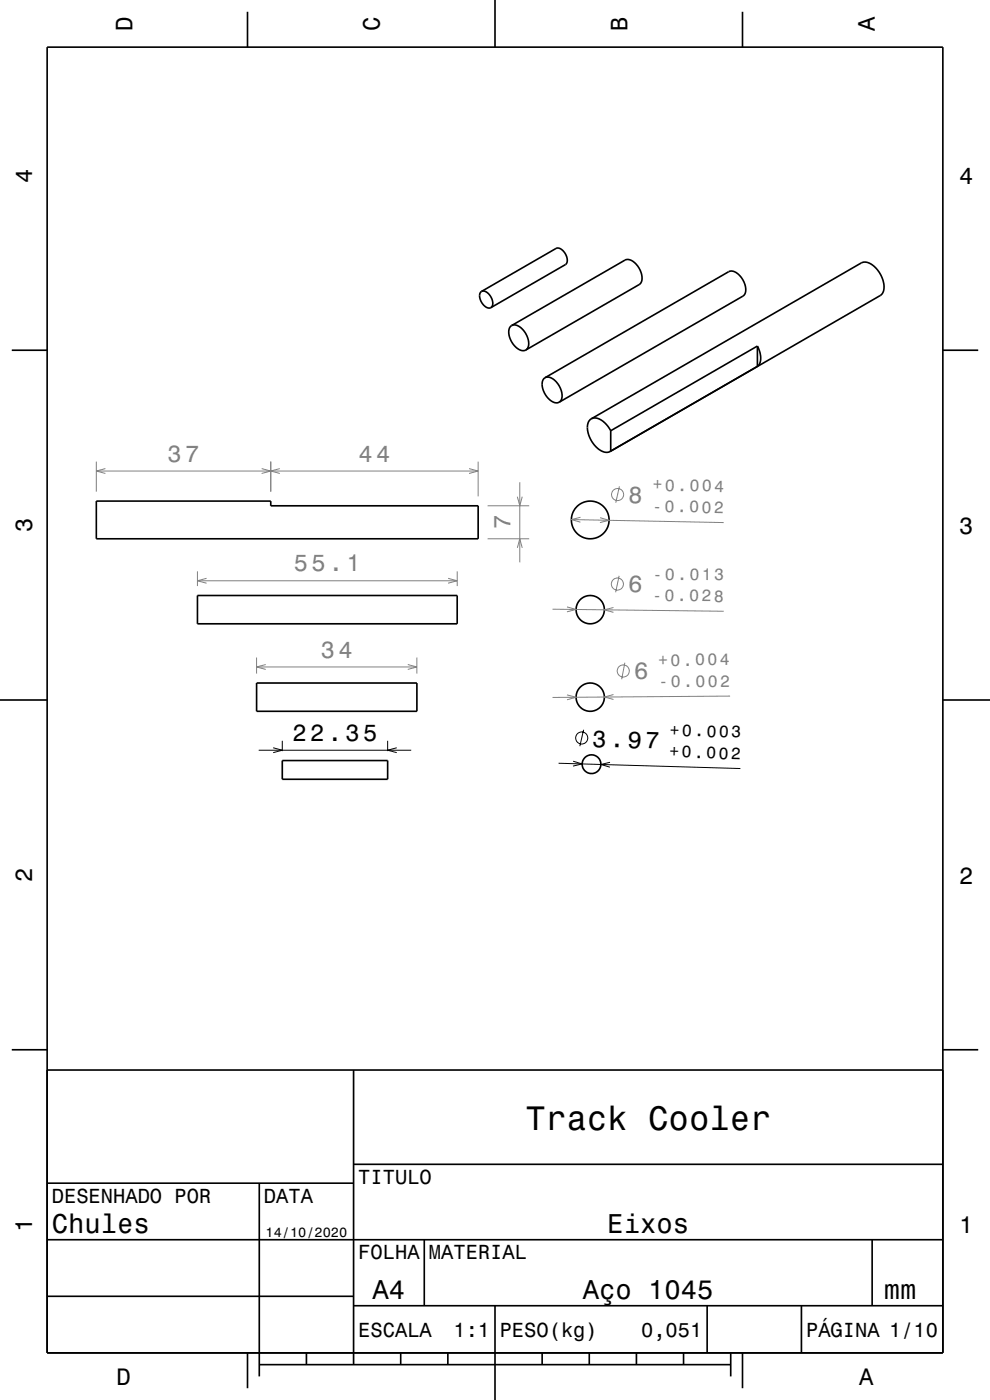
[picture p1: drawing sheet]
<svg xmlns="http://www.w3.org/2000/svg" width="210mm" height="297mm" viewBox="0 0 210 297" stroke-linecap="round" stroke-linejoin="round" font-family="sans-serif">
<g fill="none" stroke="#808080" stroke-width=".21">
<path d="M20.4 97.9v6.4M20.4 99.9h81M22.4 99.4l-2 .5 2 .5M55.5 99.4l1.9 .5-1.9 .5M57.4 97.9v6.4M59.4 99.4l-2 .5 2 .5M99.5 99.4l1.9 .5-1.9 .5M101.4 97.9v7.4M103.4 114.3h8.9M103.4 107.3h8.9M109.7 116.2l.6-1.9 .5 1.9M109.7 105.4l.6 1.9 .5-1.9"/>
<path d="M110.3 102.3v17M121.2 110.2l32.3 .7M123.1 109.7l-1.9 .5 1.9 .6M127.3 109.8l1.9 .6-1.9 .5M131.4 103.2l-.8 3.5M41.9 121.2v3.1M41.9 123.2h55.1M43.8 122.7l-1.9 .5 1.9 .5M54.4 139.5v3.4M88.4 139.5v3.4M95 122.7l2 .5-2 .5M97 121.2v3.1"/>
<path d="M117.2 129.2l36.3 .5M120.3 128.8l1.9 .5-1.9 .5M130.1 128.9l-1.9 .5 1.9 .5M131.3 122.2l-.7 3.4M54.4 141.5h34M56.4 141l-2 .5 2 .5M86.5 141l1.9 .5-1.9 .5M120.3 147.4l1.9 .5-1.9 .6M130.1 147.3l-1.9 .6 1.9 .5M132.5 140.6l-.6 3.5M154.9 147.7l-37.7 .3"/>
<circle cx="131" cy="104.9" r="1.28"/>
<circle cx="131" cy="123.9" r="1.28"/>
<circle cx="132.2" cy="142.3" r="1.28"/>
</g>
<g fill="none" stroke="#000" stroke-width=".21">
<path d="M54.9 159.2h32.3M57.9 158.6l2 .6-2 .5M59.9 157.2v2.1M82.2 157.2v2.1M84.2 158.6l-2 .6 2 .5M123.8 154.8l-.8 3.5M118.5 161.9l38.5 1.1M121.6 161.5l1.9 .6-2 .4M129.4 161.7l-1.9 .5 1.9 .6"/>
<circle cx="123.4" cy="156.6" r="1.28"/>
</g>
<g fill="none" stroke="#000" stroke-width=".35">
<path d="M10 10h190v277h-190zM52.5 2.5v7.5M105 0v10M157.5 2.5v7.5M2.5 74.3h7.5M102.1 61.8l15.8-9.1a2.2 2.2 0 0 1 2.4 2.2 1.18 1.18 0 0 1-.4 1.2l-15.8 9.2M102.1 61.8a2.2 2.2 0 0 1 2.4 2.2 1.18 1.18 0 0 1-.4 1.3M102.1 61.8a2.04 2.04 0 0 0 .4 2.9 1.38 1.38 0 0 0 1.6 .6M108.5 69.1l24.1-13.9a2.48 2.48 0 0 1 2.8 1.5 2.8 2.8 0 0 1 .2 3.7l-24.1 13.9M108.5 69.1a2.74 2.74 0 0 1 3.1 1.9 2.53 2.53 0 0 1-.1 3.3M108.5 69.1a2.58 2.58 0 0 0 0 3.3 2.81 2.81 0 0 0 3 1.9M160.7 73.4a3.6 3.6 0 0 1 0 4.3"/>
<path d="M160.7 77.7l-31.2 18M160.7 73.4l-31.2 18M160.7 73.4v4.3M200 74.3h7.5M115.6 80.1l39-22.5a2.74 2.74 0 0 1 3.1 2 2.53 2.53 0 0 1-.1 3.2l-39 22.5M115.6 80.1a2.49 2.49 0 0 1 2.9 1.5 2.8 2.8 0 0 1 .1 3.7M115.6 80.1a2.58 2.58 0 0 0 0 3.4 2.79 2.79 0 0 0 3 1.8M125.4 88.9l57.3-33.1a3 3 0 0 1 3.5 1.5 4.8 4.8 0 0 1 .9 5l-.4 .4-57.3 33.1M125.4 88.9a2.98 2.98 0 0 1 3.5 1.4l.6 1.1M125.4 88.9a3.1 3.1 0 0 0-.4 3.8 4.7 4.7 0 0 0 3.9 3.3l.5-.2M129.5 95.7l-.1 .1M129.5 91.4v4.3"/>
<path d="M20.4 106.3h37v1h44v7h-81zM41.9 126.3h55.1v6h-55.1zM0 148.5h10M54.4 144.9h34v6h-34zM200 148.5h10M59.9 161.3h22.3v4h-22.3zM2.5 222.7h7.5M10 227h190M75 227v62.5M200 222.7h7.5M10 251h65M55 251v41"/>
<path d="M75 247h125M10 275h65M10 263h190M75 277h125M90 263v14M105 277v20M150 277v10M170 277v10M185 263v14M52.5 287v7.5M55 289.5h100M65 287v2.5"/>
<path d="M85 287v2.5M95 287v2.5M115 287v2.5M125 287v2.5M135 287v2.5M145 287v2.5M155 287v5M157.5 287v7.5"/>
<circle cx="125.2" cy="110.3" r="4"/>
<circle cx="125.2" cy="129.3" r="3"/>
<circle cx="125.2" cy="147.9" r="3"/>
<circle cx="125.5" cy="162.1" r="1.98"/>
</g>
<text font-size="7.2" x="111.5" y="239.6">Track Cooler</text>
<g font-size="5.8">
<text x="11" y="261.6">Chules</text>
<text x="128.8" y="261.6">Eixos</text>
<text x="79" y="275.6">A4</text>
<text x="123.6" y="275.6">Aço 1045</text>
<text x="187.5" y="275.6">mm</text>
</g>
<g font-size="5">
<text x="28.1" y="6.5" transform="rotate(-90 28.1 6.5)">D</text>
<text x="80.6" y="6.5" transform="rotate(-90 80.6 6.5)">C</text>
<text x="133.1" y="6.5" transform="rotate(-90 133.1 6.5)">B</text>
<text x="185.6" y="6.5" transform="rotate(-90 185.6 6.5)">A</text>
<text x="6.8" y="38.7" transform="rotate(-90 6.8 38.7)">4</text>
<text x="203.5" y="39">4</text>
<text x="6.8" y="112.9" transform="rotate(-90 6.8 112.9)">3</text>
<text x="203.5" y="113.2">3</text>
<text x="62.1" y="157.2">22.35</text>
<text x="125.6" y="158.4" transform="rotate(2 125.6 158.4)">3.97</text>
<text x="6.8" y="187.1" transform="rotate(-90 6.8 187.1)">2</text>
<text x="203.5" y="187.4">2</text>
<text x="6.8" y="261.3" transform="rotate(-90 6.8 261.3)">1</text>
<text x="203.5" y="261.6">1</text>
<text x="24.7" y="293.8">D</text>
<text x="182.2" y="293.8">A</text>
</g>
<g font-size="5" fill="#808080">
<text x="35.5" y="97.9">37</text>
<text x="76" y="97.9">44</text>
<text x="133.3" y="106.7" transform="rotate(1 133.3 106.7)">8</text>
<text x="108.3" y="112.3" transform="rotate(-90 108.3 112.3)">7</text>
<text x="62.3" y="121.2">55.1</text>
<text x="133.2" y="125.7" transform="rotate(1 133.2 125.7)">6</text>
<text x="68" y="139.5">34</text>
<text x="134.5" y="144.1" transform="rotate(-1 134.5 144.1)">6</text>
</g>
<g font-size="4.3">
<text x="76" y="251.2">TITULO</text>
<text x="11" y="255.2">DESENHADO POR</text>
<text x="56" y="255.2">DATA</text>
<text x="76" y="267.2">FOLHA</text>
<text x="91" y="267.2">MATERIAL</text>
<text x="76" y="283.6">ESCALA</text>
<text x="96.2" y="283.6">1:1</text>
<text x="106" y="283.6">PESO(kg)</text>
<text x="136" y="283.6">0,051</text>
<text x="171" y="283.6">PÁGINA 1/10</text>
</g>
<g font-size="3.5" fill="#808080">
<text x="138.4" y="104" transform="rotate(1 138.4 104)">+0.004</text>
<text x="138.4" y="108.6" transform="rotate(1 138.4 108.6)">-0.002</text>
<text x="138.4" y="122.9" transform="rotate(1 138.4 122.9)">-0.013</text>
<text x="138.3" y="127.5" transform="rotate(1 138.3 127.5)">-0.028</text>
<text x="139.6" y="141.2" transform="rotate(-1 139.6 141.2)">+0.004</text>
<text x="139.7" y="145.8" transform="rotate(-1 139.7 145.8)">-0.002</text>
</g>
<g font-size="3.5">
<text x="141.9" y="160.6" transform="rotate(2 141.9 160.6)">+0.002</text>
<text x="142" y="156.1" transform="rotate(2 142 156.1)">+0.003</text>
</g>
<text font-size="2.9" x="56.3" y="262.3">14/10/2020</text>
</svg>
